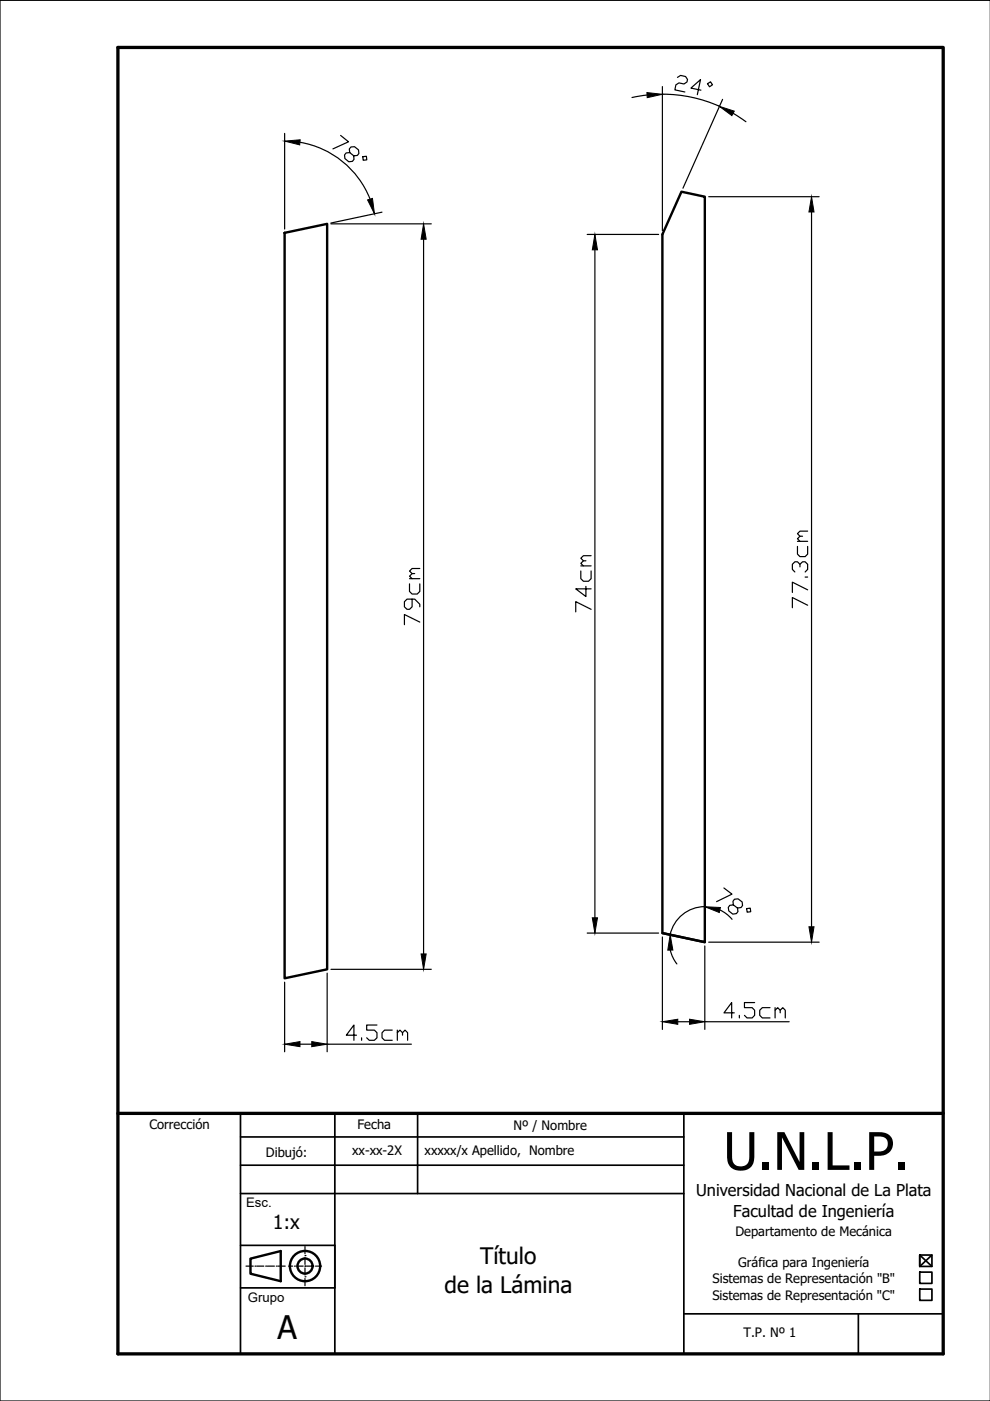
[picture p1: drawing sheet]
<svg xmlns="http://www.w3.org/2000/svg" width="210mm" height="297mm" viewBox="0 0 210 297" stroke-linecap="round" stroke-linejoin="round" font-family="sans-serif">
<!-- layer: Cotas -->
<g fill="none" stroke="#000" stroke-width=".25">
<path d="M140.4 18.4v30.5M140.5 20a29.7 29.7 0 0 1 12 2.5M210 .1h-210v296.9h210M60.3 28.3v20.3M63.6 30.2a19.5 19.5 0 0 1 14.9 12M72.2 28.7l1.7 1.4-3.3 1.5M74.1 32.3v-.7l.3-.4 .8-.1 .8 .7 .1 .7-.3 .5h-.8l-.9-.7-.7 .1-.4 .5 .1 .7 .9 .7 .7-.1 .4-.4-.1-.8M76.9 33.2l.8-.1 .1 .8-.8 .1zM137.2 20.1l-3.2 .6M153.2 21.1l-8.4 18.8M155.4 24l2.7 1.8M70.2 47.5h21.2"/>
<path d="M81 45l-10.9 2.3M89.8 50.7v151.6M124.5 49.7h15.1M126.1 53v141.6M150.3 41.7h23.4M172.1 44.9v151.6M124.5 197.8h15.1M140.4 198.7v19.6M149.4 192.2a7.5 7.5 0 0 0-7.3 6M150.3 199.8h23.4M152.6 192.9l1.4 .9 1.2 1.1M153.5 188.3l1.7 1.3-3.3 1.6"/>
<path d="M155.5 191.9l-.1-.8 .3-.4 .8-.1 .9 .6v.8l-.3 .4-.7 .1-.9-.6h-.8l-.3 .5 .1 .7 .9 .7 .7-.1 .4-.4-.1-.8M158.3 192.6l.8-.1 .1 .8-.8 .1zM60.3 208.2v14.8M69.4 206.3v16.7M70.2 205.5h21.2M142.1 201.4l.6 1.6 .8 1.4M143.7 216.6h2.5M149.4 200.6v17.7M149.4 216.6h17.9M25 236.1h175M63.6 221.4h2.5M69.4 221.4h17.8"/>
<path d="M25 287h175"/>
</g>
<!-- layer: Rotulo LINEAS Borde -->
<path d="M25 10.1h175v276.9h-175zM25 236.1h175" fill="none" stroke="#000" stroke-width=".7"/>
<!-- layer: Rotulo LINEAS internas -->
<g fill="none" stroke="#000" stroke-width=".36">
<path d="M51 236.1v50.9M71 236.1v50.9M88.5 236.1v17M145 236.1v50.9M51 247h94M51 241.1h94M51 253.1h94M51 264h20M51 273.1h20M145 278.6h55M182 278.6v8.4M195 266.1h2.6v2.4h-2.6z"/>
<path d="M195 269.7h2.6v2.4h-2.6zM195 273.3h2.6v2.4h-2.6zM195 266.1v2.4l2.6-2.4M195 266.1l2.6 2.4"/>
</g>
<!-- layer: Contornos Visibles -->
<g fill="none" stroke="#000" stroke-width=".51">
<path d="M60.3 49.4l9.1-1.9v158l-9.1 1.9zM140.4 197.8l9 2v-158.1l-4.9-1.1-4.1 9.1v148.1l9 2M53.1 266.9l6.4-1.7v6.4l-6.4-1.5z"/>
<circle cx="64.7" cy="268.4" r="3.2"/>
<circle cx="64.7" cy="268.4" r="1.6"/>
</g>
<!-- layer: Ejes -->
<g fill="none" stroke="#000" stroke-width=".25">
<path d="M52.2 268.4h1.5M54.1 268.4h.1M54.4 268.4h1.5M56.3 268.4h.1M56.7 268.4h1.5M58.6 268.4h.1M58.9 268.4h1.6M61.2 268.4h.8M62.4 268.4h.1M62.8 268.4h1.5M64.7 270.7h.1M64.7 268.4h.1"/>
<path d="M64.7 266.2h.1M64.7 264.3v1.5M64.7 266.6v1.5M64.7 268.8v1.5M64.7 271.1v1.5M65 268.4h1.5M66.9 268.4h.1M67.3 268.4h.9"/>
</g>
<!-- layer: Cotas -->
<g fill="#000" stroke="#000" stroke-width=".21">
<path d="M137.2 19.6l3.2 .4-3.2 .7zM60.3 29.9l3.3-.3-.1 1.1zM152.5 22.5l3.2 1.1-.5 .9zM77.9 42.4l1.1-.3 .4 3.2zM89.8 47.5l.6 3.2h-1.1zM126.1 49.7l.6 3.3h-1.1zM172.1 41.7l.5 3.2h-1.1zM125.6 194.6h1.1l-.6 3.2zM149.4 192.2l3.3 .2-.2 1.1zM171.5 196.5h1.1l-.5 3.3zM89.3 202.3h1.1l-.6 3.2zM142.1 198.2l.6 3.2-1.1 .1z"/>
<path d="M140.4 216.6l3.3-.5v1.1zM146.2 216.1l3.2 .5-3.2 .6zM60.3 221.4l3.3-.6v1.1zM66.1 220.8l3.3 .6-3.3 .5z"/>
</g>
<text font-size="11" x="153.4" y="248">U.N.L.P.</text>
<text font-size="7.5" x="141.8" y="21.2">24°</text>
<text font-size="6.9" x="58.8" y="283.8">A</text>
<g font-size="6.6">
<text x="126.3" y="130.9" transform="rotate(-90 126.3 130.9)">74cm</text>
<text x="172.2" y="130.2" transform="rotate(-90 172.2 130.2)">77.3cm</text>
<text x="90" y="133.7" transform="rotate(-90 90 133.7)">79cm</text>
<text x="72.3" y="221.9">4.5cm</text>
<text x="152.4" y="217">4.5cm</text>
</g>
<g font-size="4.8">
<text x="101.8" y="268">Título</text>
<text x="94.2" y="274.2">de la Lámina</text>
</g>
<text font-size="4.1" x="57.8" y="260.6">1:x</text>
<g font-size="3.5">
<text x="147.6" y="253.6">Universidad Nacional de La Plata</text>
<text x="155.5" y="258.1">Facultad de Ingeniería</text>
</g>
<g font-size="2.8">
<text x="31.7" y="239.4">Corrección</text>
<text x="75.8" y="239.3">Fecha</text>
<text x="108.9" y="239.5">Nº / Nombre</text>
<text x="56.4" y="245.2">Dibujó:</text>
<text x="74.7" y="245">xx-xx-2X</text>
<text x="90" y="244.8">xxxxx/x Apellido, Nombre</text>
<text x="52.2" y="255.9">Esc.</text>
<text x="155.9" y="262">Departamento de Mecánica</text>
<text x="156.5" y="268.5">Gráfica para Ingeniería</text>
<text x="52.6" y="276">Grupo</text>
<text x="151" y="275.7">Sistemas de Representación &quot;C&quot;</text>
<text x="151.1" y="272.1">Sistemas de Representación &quot;B&quot;</text>
<text x="157.6" y="283.5">T.P. Nº 1</text>
</g>
</svg>
